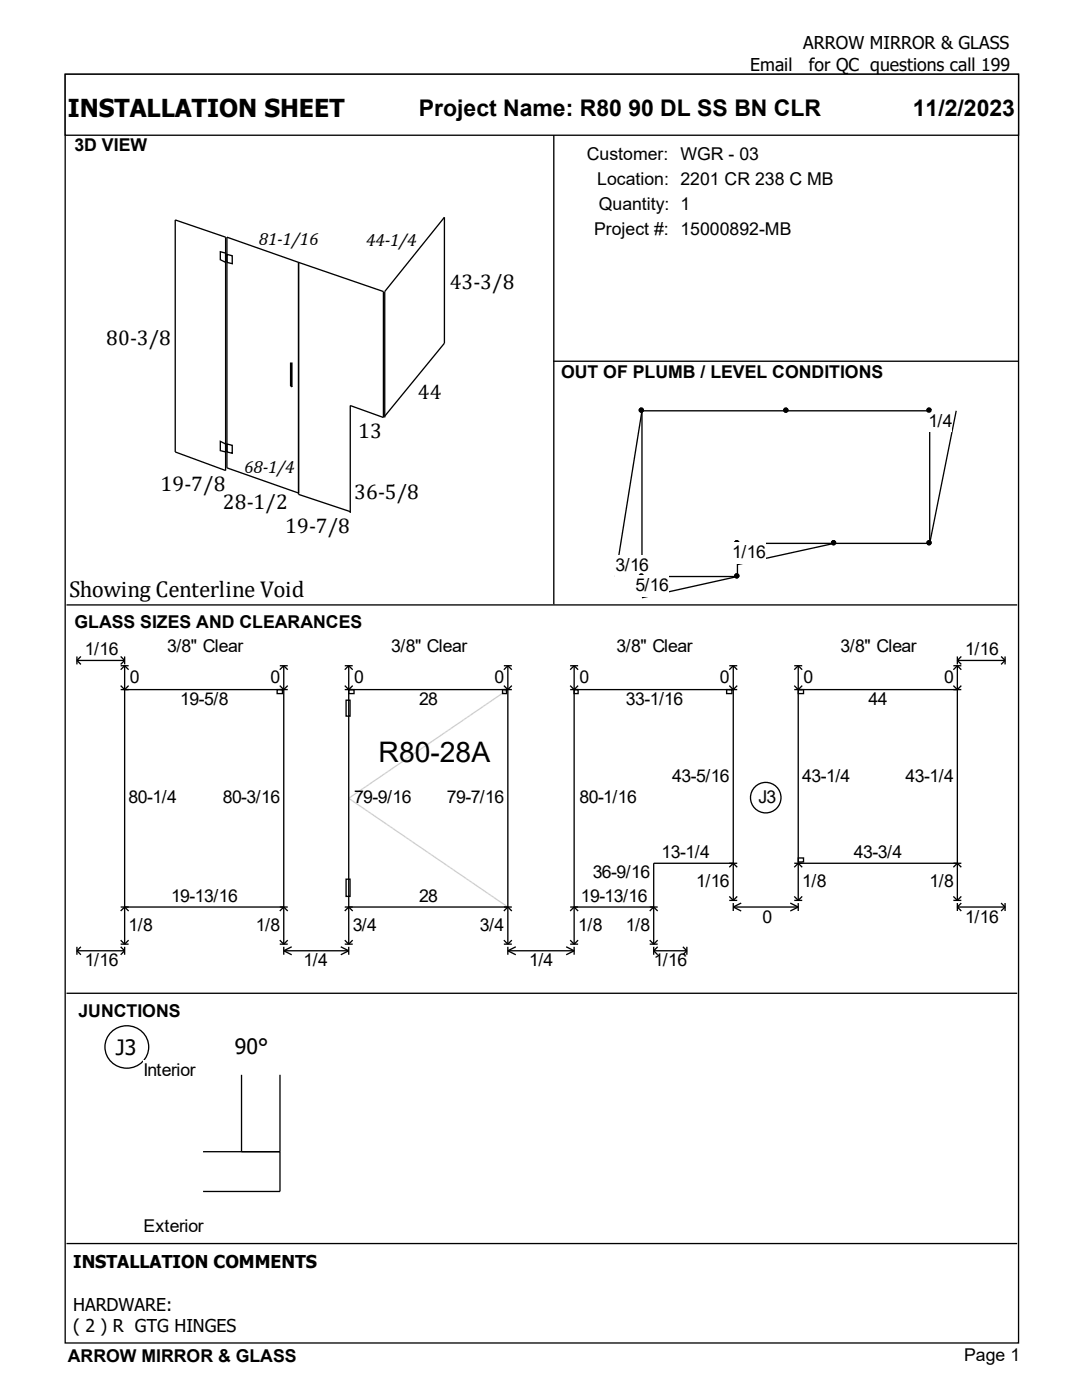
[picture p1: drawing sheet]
<svg xmlns="http://www.w3.org/2000/svg" width="216mm" height="279mm" viewBox="0 0 216 279" stroke-linecap="round" stroke-linejoin="round" font-family="sans-serif">
<g fill="#fff" stroke="#000" stroke-width=".26">
<path d="M13 14.8h190.2v253.2h-190.2z"/>
<path d="M13 14.8h190.2v12.2h-190.2z"/>
</g>
<path d="M13.5 30.7h96.7v89.4h-96.7z" fill="#fff"/>
<path d="M110.5 27v93.6M35 43.9l10 3.4v46.6l-10-3.7zM44 50.2l1 .3v1.9l-1-.6zM45.3 50.8l1 .2v1.6l-1-.2zM59.6 52.4v46.3l10.3 3.4M59.6 52.4l16.9 5.8v25.1l-6.6-2.4v21.5M59.6 52.4l-14.3-5.1v46.1l14.3 5M58 72.5h.2v4.7l-.2-.2zM110.4 72.1h92.8M44 88.1l1 .5v1.6l-1-.3zM45.3 88.6l1 .3v1.6l-1-.3zM76.8 83.1l11.9-14.6v-25.1l-11.9 14.8v25.1" fill="none" stroke="#000" stroke-width=".26"/>
<path d="M110.9 77h91.9v43.1h-91.9z" fill="#fff"/>
<g fill="#000" stroke="#000" stroke-width=".26">
<circle cx="128" cy="81.9" r=".4"/>
<circle cx="128" cy="114.9" r=".4"/>
</g>
<path d="M122.8 115.1l5.3-33.1v33.1" fill="none" stroke="#000" stroke-width=".26"/>
<path d="M122.8 110.8h6.6v4.3h-6.6z" fill-rule="evenodd" fill="#fff"/>
<g fill="#000" stroke="#000" stroke-width=".26">
<circle cx="128" cy="114.9" r=".4"/>
<circle cx="147" cy="114.9" r=".4"/>
</g>
<path d="M128.1 115.1h19l-19 4.2" fill="none" stroke="#000" stroke-width=".26"/>
<path d="M126.8 114.8h6.6v4.2h-6.6z" fill-rule="evenodd" fill="#fff"/>
<g fill="#000" stroke="#000" stroke-width=".26">
<circle cx="147" cy="114.9" r=".4"/>
<circle cx="147" cy="108.3" r=".4"/>
<circle cx="166.3" cy="108.3" r=".4"/>
</g>
<path d="M147.1 112.7l19.4-4.3h-19.4v6.7" fill="none" stroke="#000" stroke-width=".26"/>
<path d="M146.1 108.2h6.6v4.2h-6.6z" fill-rule="evenodd" fill="#fff"/>
<g fill="#000" stroke="#000" stroke-width=".26">
<circle cx="185.4" cy="81.9" r=".4"/>
<circle cx="166.3" cy="108.3" r=".4"/>
<circle cx="185.4" cy="108.3" r=".4"/>
</g>
<path d="M185.5 82v26.4M190.8 82l-5.3 26.4M166.5 108.4h19" fill="none" stroke="#000" stroke-width=".26"/>
<path d="M185.2 82h4.8v4.2h-4.8z" fill-rule="evenodd" fill="#fff"/>
<g fill="#000" stroke="#000" stroke-width=".26">
<circle cx="128" cy="81.9" r=".4"/>
<circle cx="156.8" cy="81.9" r=".4"/>
<circle cx="185.4" cy="81.9" r=".4"/>
</g>
<path d="M128.1 82h57.4M13.3 120.7h189.7" fill="none" stroke="#000" stroke-width=".26"/>
<path d="M14.3 126.8h187.4v68.8h-187.4z" fill="#fff"/>
<g fill="none" stroke="#000" stroke-width=".26">
<path d="M15.3 131.8h9.6M15.3 131.8l.8 .8M15.3 131v1.6M16.1 131l-.8 .8M24.1 132.9h1.6M24.1 131l.8 .8M24.1 137.6h33.3M24.1 136.8l.8 .8 .8-.8M24.9 131v1.6M24.9 132.9v55.5M24.9 132.9l.8 .8M24.9 131.8l-.8 .8"/>
<path d="M24.9 132.9l-.8 .8M55.3 137.6h1.1v.8h-1.1zM55.8 132.9h1.6M55.8 136.8l.8 .8 .8-.8M56.6 132.9l.8 .8M56.6 132.9l-.8 .8M56.6 132.9v55.5M68.8 132.9h1.6M68.8 137.6h33.3M68.8 136.8l.8 .8 .8-.8M69.1 139.7h.7v3.2h-.7zM69.6 132.9l.8 .8"/>
<path d="M69.6 137.6h1v.8h-1zM69.6 132.9l-.8 .8M69.6 132.9v55.5M100.3 137.6h.8v.8h-.8zM100.5 136.8l.8 .8 .8-.8M100.5 132.9h1.6M101.3 132.9l-.8 .8M101.3 132.9v55.5M101.3 132.9l.8 .8M113.8 137.6h33.3M113.8 136.8l.8 .8 .8-.8M113.8 132.9h1.6"/>
<path d="M114.6 132.9l-.8 .8M114.6 132.9v55.5M114.6 132.9l.8 .8M114.6 137.6h.8v.8h-.8zM145 137.6h1v.8h-1zM145.5 136.8l.8 .8 .8-.8M145.5 132.9h1.6M146.3 132.9l-.8 .8M146.3 132.9v46.8M146.3 132.9l.8 .8M158.5 137.6h33.3M158.5 136.8l.8 .8 .8-.8"/>
<path d="M158.5 132.9h1.6M159.3 132.9l-.8 .8M159.3 132.9v46.8M159.3 137.6h1v.8h-1zM159.3 132.9l.8 .8M190.2 136.8l.8 .8 .8-.8M190.2 132.9h1.6M191 131.8h9.6M191 131v1.6M191 132.9v46.8M191 132.9l-.8 .8M191 131.8l.8 .8"/>
<path d="M191 132.9l.8 .8M191.8 131l-.8 .8M199.8 131l.8 .8M200.6 131v1.6M200.6 131.8l-.8 .8M69.1 175.5h.7v3.4h-.7zM145.5 179.7h1.6M145.5 178.9l.8 .8M145.5 173.1l.8-.8 .8 .8M147.1 172.3h-16.7v16.1M147.1 178.9l-.8 .8M158.5 179.7h1.6"/>
<path d="M158.5 178.9l.8 .8M158.5 173.1l.8-.8 .8 .8M158.5 172.3h33.3M159.3 171.2h1v.8h-1zM160.1 178.9l-.8 .8M190.2 179.7h1.6M190.2 178.9l.8 .8M190.2 173.1l.8-.8 .8 .8M191.8 178.9l-.8 .8M13.3 198.2h189.7M15.3 189.7h9.6M15.3 189.7l.8 .8"/>
<path d="M15.3 189v1.5M16.1 189l-.8 .7M24.1 181h33.3M24.1 189l.8 .7M24.1 188.4h1.6M24.1 187.6l.8 .8M24.1 181.8l.8-.8 .8 .8M24.9 189v1.5M24.9 189.7l-.8 .8M25.7 187.6l-.8 .8M55.8 188.4h1.6M55.8 187.6l.8 .8"/>
<path d="M55.8 181.8l.8-.8 .8 .8M56.6 189.7l1.6 .8M56.6 189.7h13M56.6 189v1.5M57.4 187.6l-.8 .8M58.2 189l-1.6 .7M68 189l1.6 .7M68.8 181h33.3M68.8 188.4h1.6M68.8 187.6l.8 .8M68.8 181.8l.8-.8 .8 .8M69.6 189.7l-1.6 .8"/>
<path d="M69.6 189v1.5M70.4 187.6l-.8 .8M100.5 188.4h1.6M100.5 187.6l.8 .8M100.5 181.8l.8-.8 .8 .8M101.3 189.7h13.3M101.3 189v1.5M101.3 189.7l1.6 .8M102.1 187.6l-.8 .8M102.9 189l-1.6 .7M113 189l1.6 .7M113.8 188.4h1.6"/>
<path d="M113.8 187.6l.8 .8M113.8 181.8l.8-.8 .8 .8M113.8 181h17.4M114.6 189.7l-1.6 .8M114.6 189v1.5M115.4 187.6l-.8 .8M129.6 188.4h1.6M129.6 187.6l.8 .8M129.6 181.8l.8-.8 .8 .8M130.4 189.7h6.7M130.4 189v1.5M130.4 189.7l.8 .8"/>
<path d="M131.2 187.6l-.8 .8M131.2 189l-.8 .7M136.3 189l.8 .7M137.1 189.7l-.8 .8M137.1 189v1.5M146.3 181h13M146.3 180.2v1.6M146.3 181l1.6 .8M147.9 180.2l-1.6 .8M157.7 180.2l1.6 .8M159.3 181l-1.6 .8M159.3 180.2v1.6"/>
<path d="M191 181h9.6M191 180.2v1.6M191 181l.8 .8M191.8 180.2l-.8 .8M199.8 180.2l.8 .8M200.6 180.2v1.6M200.6 181l-.8 .8"/>
<circle cx="152.8" cy="159.2" r="3"/>
</g>
<path d="M101.3 137.6l-31.7 21.7 31.7 21.7" fill="none" stroke="#d3d3d3" stroke-width=".26"/>
<path d="M22 206.2a4.3 4.3 0 0 1 6.8 .2 4.3 4.3 0 0 1-2 6.5 4.3 4.3 0 0 1-5-1.4 4.3 4.3 0 0 1 .2-5.3z" fill="#fff" stroke="#000" stroke-width=".26"/>
<path d="M28.6 211.6h43.7v35.5h-43.7z" fill="#fff"/>
<path d="M48.2 214.5v15.3M55.9 214.5v23.3h-15.4M40.5 229.8h15.4M13.3 248.2h189.7" fill="none" stroke="#000" stroke-width=".26"/>
<text font-size="5.6" x="75.6" y="152.1">R80-28A</text>
<text font-size="4.9" x="13.5" y="23.3">INSTALLATION SHEET</text>
<g font-size="4.6">
<text x="83.6" y="23.1">Project Name: R80 90 DL SS BN CLR</text>
<text x="182.1" y="23.1">11/2/2023</text>
<text x="13.8" y="119.2">Showing Centerline Void</text>
</g>
<g font-size="4.2">
<text x="89.7" y="57.7">43-3/8</text>
<text x="21.2" y="68.8">80-3/8</text>
<text x="83.4" y="79.7">44</text>
<text x="71.5" y="87.3">13</text>
<text x="32.1" y="97.9">19-7/8</text>
<text x="44.5" y="101.6">28-1/2</text>
<text x="70.7" y="99.5">36-5/8</text>
<text x="56.9" y="106.4">19-7/8</text>
<text x="23.1" y="210.5">J3</text>
<text x="46.9" y="210.3">90°</text>
</g>
<g font-size="3.5">
<text x="160.3" y="9.9">ARROW MIRROR &amp; GLASS</text>
<text x="149.7" y="14.1">Email</text>
<text x="161.4" y="14.1">for QC questions call 199</text>
<text x="14.9" y="30.2">3D VIEW</text>
<text x="117.1" y="31.9">Customer: WGR - 03</text>
<text x="119.2" y="36.9">Location: 2201 CR 238 C MB</text>
<text x="119.5" y="41.9">Quantity: 1</text>
<text x="118.5" y="46.9">Project #: 15000892-MB</text>
<text x="51.6" y="48.8">81-1/16</text>
<text x="73.1" y="49.1">44-1/4</text>
<text x="112" y="75.3">OUT OF PLUMB / LEVEL CONDITIONS</text>
<text x="185.2" y="85.1">1/4</text>
<text x="48.7" y="94.3">68-1/4</text>
<text x="122.8" y="114">3/16</text>
<text x="146.1" y="111.3">1/16</text>
<text x="126.8" y="117.9">5/16</text>
<text x="14.9" y="125.3">GLASS SIZES AND CLEARANCES</text>
<text x="16.9" y="130.7">1/16</text>
<text x="33.3" y="130.2">3/8&quot; Clear</text>
<text x="78.1" y="130.2">3/8&quot; Clear</text>
<text x="123" y="130.2">3/8&quot; Clear</text>
<text x="167.7" y="130.2">3/8&quot; Clear</text>
<text x="192.6" y="130.7">1/16</text>
<text x="25.9" y="136.3">0</text>
<text x="54" y="136.3">0</text>
<text x="70.6" y="136.3">0</text>
<text x="98.7" y="136.3">0</text>
<text x="115.6" y="136.3">0</text>
<text x="143.7" y="136.3">0</text>
<text x="160.3" y="136.3">0</text>
<text x="188.4" y="136.3">0</text>
<text x="36" y="140.8">19-5/8</text>
<text x="83.6" y="140.8">28</text>
<text x="124.9" y="140.8">33-1/16</text>
<text x="173.3" y="140.8">44</text>
<text x="25.7" y="160.3">80-1/4</text>
<text x="44.4" y="160.3">80-3/16</text>
<text x="70.6" y="160.3">79-9/16</text>
<text x="89.2" y="160.3">79-7/16</text>
<text x="115.6" y="160.3">80-1/16</text>
<text x="134.1" y="156.1">43-5/16</text>
<text x="151.3" y="160.3">J3</text>
<text x="160.1" y="156.1">43-1/4</text>
<text x="180.7" y="156.1">43-1/4</text>
<text x="132" y="171.2">13-1/4</text>
<text x="170.4" y="171.2">43-3/4</text>
<text x="34.1" y="179.9">19-13/16</text>
<text x="83.6" y="179.9">28</text>
<text x="115.9" y="179.9">19-13/16</text>
<text x="118.3" y="175.2">36-9/16</text>
<text x="138.9" y="177">1/16</text>
<text x="160.1" y="177">1/8</text>
<text x="185.5" y="177">1/8</text>
<text x="25.7" y="185.7">1/8</text>
<text x="51.1" y="185.7">1/8</text>
<text x="70.4" y="185.7">3/4</text>
<text x="95.8" y="185.7">3/4</text>
<text x="115.4" y="185.7">1/8</text>
<text x="124.9" y="185.7">1/8</text>
<text x="152.1" y="184.1">0</text>
<text x="192.6" y="184.1">1/16</text>
<text x="16.9" y="192.9">1/16</text>
<text x="60.6" y="192.9">1/4</text>
<text x="105.6" y="192.9">1/4</text>
<text x="130.4" y="192.9">1/16</text>
<text x="15.6" y="202.9">JUNCTIONS</text>
<text x="28.6" y="214.7">Interior</text>
<text x="28.6" y="245.9">Exterior</text>
<text x="14.6" y="253.1">INSTALLATION COMMENTS</text>
<text x="14.6" y="261.6">HARDWARE:</text>
<text x="14.6" y="265.8">( 2 ) R GTG HINGES</text>
<text x="13.5" y="271.8">ARROW MIRROR &amp; GLASS</text>
<text x="192.4" y="271.7">Page 1</text>
</g>
</svg>
